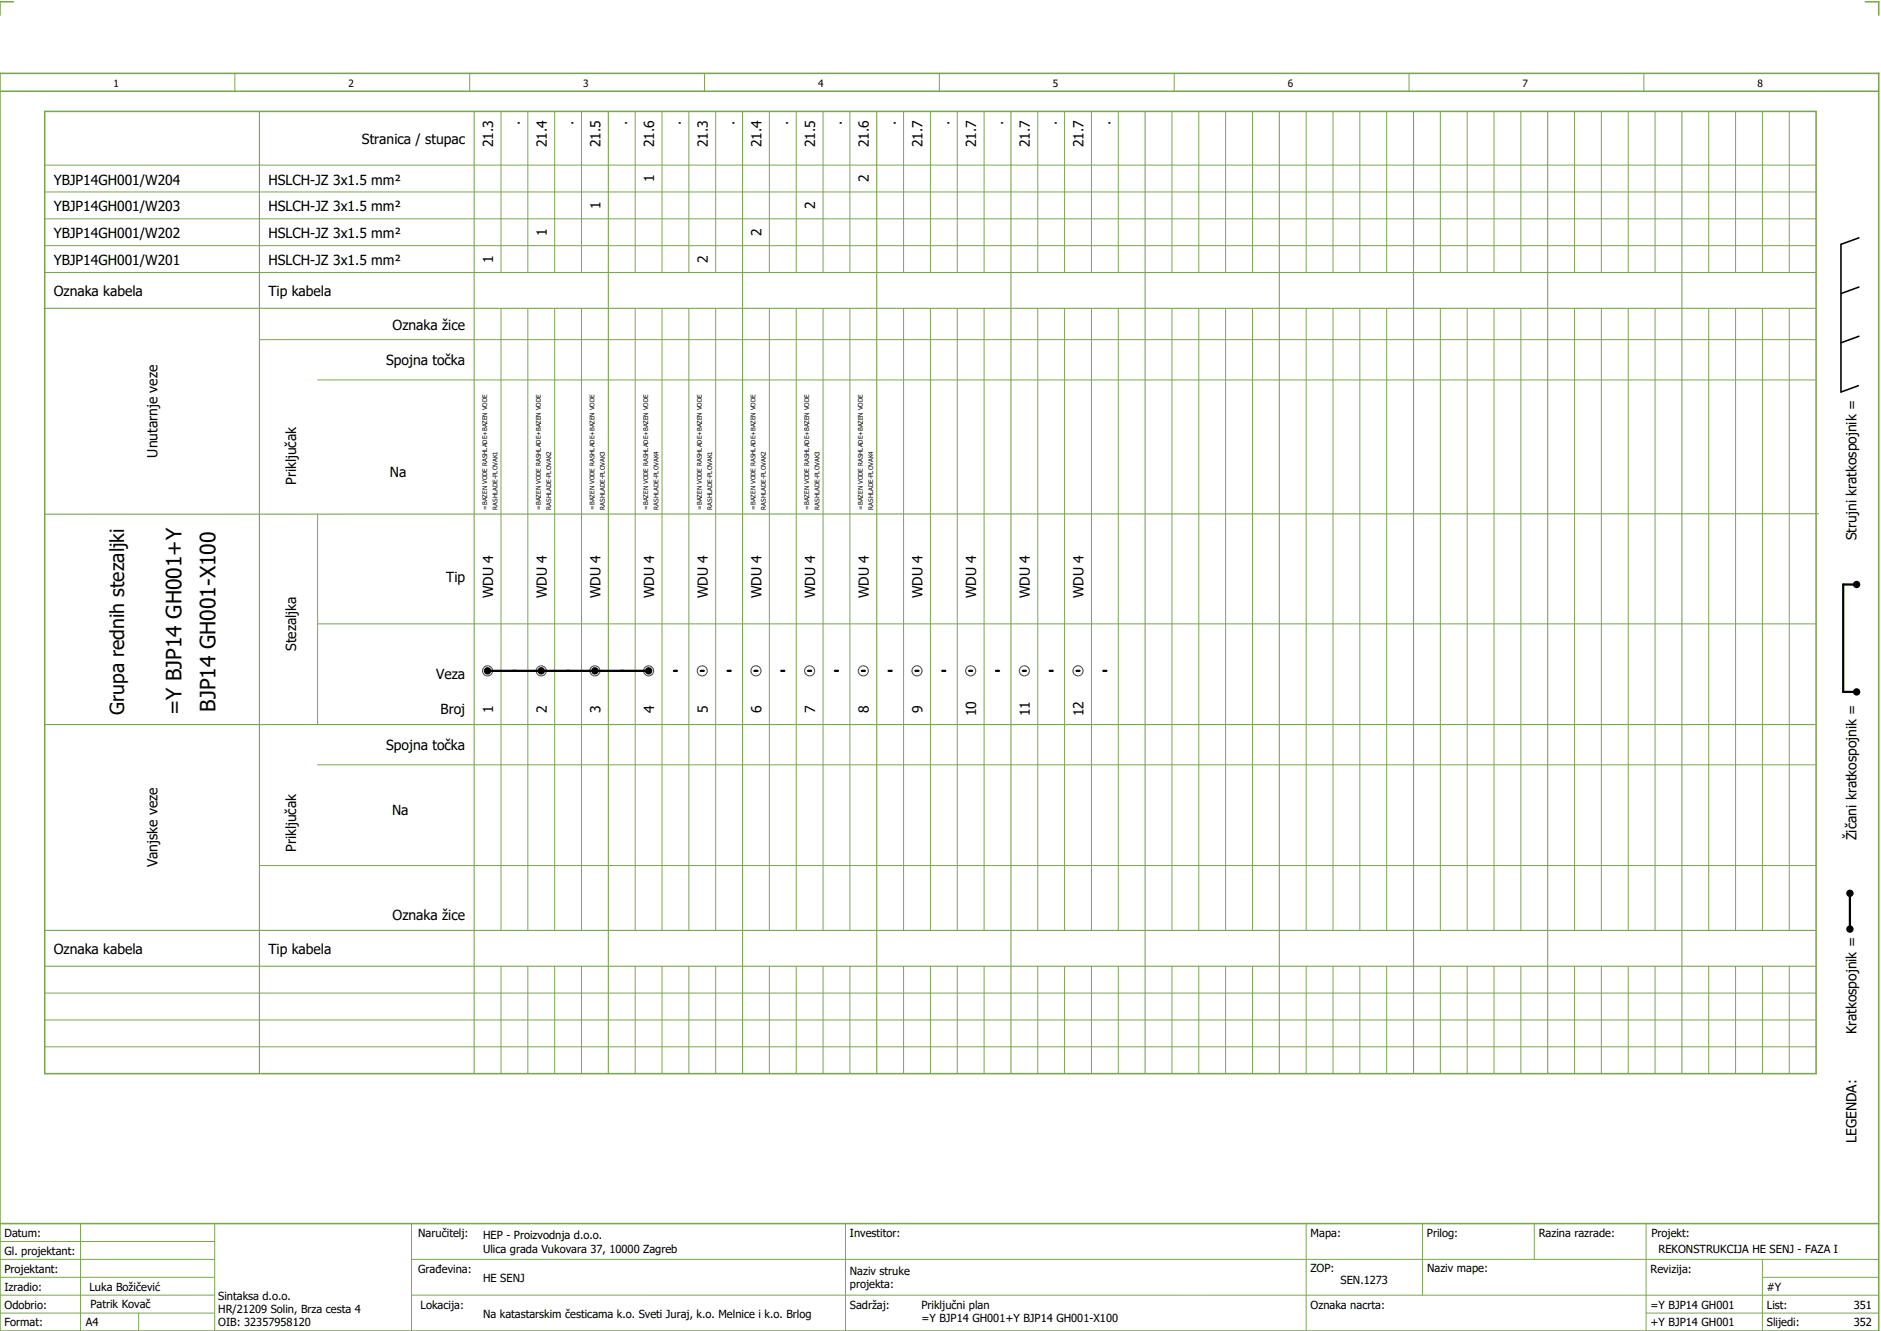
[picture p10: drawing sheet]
<svg xmlns="http://www.w3.org/2000/svg" width="421mm" height="297mm" viewBox="0 0 421 297" stroke-linecap="round" stroke-linejoin="round" font-family="sans-serif">
<path d="M0 16.4h420v281h-420zM3 .4h-3v3M417 .4h3v3M0 20.4h420M10 24.9h396v215h-396zM0 273.4h420" fill="none" stroke="#7ca552" stroke-width=".35"/>
<g fill="none" stroke="#7ca552" stroke-width=".22">
<path d="M52.5 16.4v4M105 16.4v4M157.5 16.4v4M210 16.4v4M262.5 16.4v4M315 16.4v4M367.5 16.4v4M10 36.9h396M112 24.9v36M118 24.9v36M124 24.9v36M130 24.9v36"/>
<path d="M142 24.9v36M148 24.9v36M154 24.9v36M160 24.9v36M172 24.9v36M178 24.9v36M184 24.9v36M190 24.9v36M202 24.9v36M208 24.9v36M214 24.9v36M220 24.9v36"/>
<path d="M232 24.9v36M238 24.9v36M244 24.9v36M250 24.9v36M262 24.9v36M268 24.9v36M274 24.9v36M280 24.9v36M292 24.9v36M298 24.9v36M304 24.9v36M310 24.9v36"/>
<path d="M322 24.9v36M328 24.9v36M334 24.9v36M340 24.9v36M352 24.9v36M358 24.9v36M364 24.9v36M370 24.9v36M382 24.9v36M388 24.9v36M394 24.9v36M400 24.9v36"/>
<path d="M10 48.9h396M10.1 42.9h395.9M10.1 54.9h395.9M58 75.9h348M112 68.9v139M118 68.9v139M124 68.9v139M130 68.9v139M142 68.9v139M148 68.9v139M154 68.9v139M160 68.9v139"/>
<path d="M172 68.9v139M178 68.9v139M184 68.9v139M190 68.9v139M202 68.9v139M208 68.9v139M214 68.9v139M220 68.9v139M232 68.9v139M238 68.9v139M244 68.9v139M250 68.9v139"/>
<path d="M262 68.9v139M268 68.9v139M274 68.9v139M280 68.9v139M292 68.9v139M298 68.9v139M304 68.9v139M310 68.9v139M322 68.9v139M328 68.9v139M334 68.9v139M340 68.9v139"/>
<path d="M352 68.9v139M358 68.9v139M364 68.9v139M370 68.9v139M382 68.9v139M388 68.9v139M394 68.9v139M400 68.9v139M71 84.9h335M71 114.9v47M71 139.4h335M71 170.9h335"/>
<path d="M58 193.4h348M112 215.9v24M118 215.9v24M124 215.9v24M130 215.9v24M142 215.9v24M148 215.9v24M154 215.9v24M160 215.9v24M172 215.9v24M178 215.9v24M184 215.9v24"/>
<path d="M190 215.9v24M202 215.9v24M208 215.9v24M214 215.9v24M220 215.9v24M232 215.9v24M238 215.9v24M244 215.9v24M250 215.9v24M262 215.9v24M268 215.9v24M274 215.9v24"/>
<path d="M280 215.9v24M292 215.9v24M298 215.9v24M304 215.9v24M310 215.9v24M322 215.9v24M328 215.9v24M334 215.9v24M340 215.9v24M352 215.9v24M358 215.9v24M364 215.9v24"/>
<path d="M370 215.9v24M382 215.9v24M388 215.9v24M394 215.9v24M400 215.9v24M10 233.9h396M10 227.9h396M10 221.9h396M0 277.4h48M18 273.4v24M48 273.4v24M92 273.4v24"/>
<path d="M189 273.4v24M292 273.4v23.8M318 273.4v16M343 273.4v8M368 273.4v23.8M0 281.4h48M0 285.4h47.8M0 293.4h47.8M31 293.4v4M47.8 289.4h-47.8M92 281.4h328M92 289.4h328"/>
<path d="M368 293.4h52M394 285.4h26M394 281.4v15.8"/>
</g>
<g fill="none" stroke="#7ca552" stroke-width=".25">
<path d="M58 24.9v215M106 24.9v215M136 24.9v215M166 24.9v215M196 24.9v215M226 24.9v215M256 24.9v215M286 24.9v215M316 24.9v215M346 24.9v215M376 24.9v215M9.9 68.9h396.1"/>
<path d="M10 60.9h396M406.5 114.8l-396.5 .1M10 161.9h396M10 207.9h396M10 215.9h396"/>
</g>
<path d="M415.6 53.1l-4 1.5v33l3.8-1.4M415.6 64.1l-4 1.5M415.6 75.1l-4 1.5" fill="none" stroke="#000" stroke-width=".35"/>
<g fill="none" stroke="#000" stroke-width=".5">
<path d="M415.1 130.6h-3v24h3M108.6 149.9h36.8M150.6 149.9h.8M156.6 149.9h.7M162.6 149.9h.7M168.6 149.9h.7M174.7 149.9h.6M180.7 149.9h.6M186.7 149.9h.7M192.6 149.9h.8M198.6 149.9h.8M204.6 149.9h.7"/>
<path d="M210.6 149.9h.7M216.6 149.9h.7M222.7 149.9h.6M228.7 149.9h.6M234.7 149.9h.7M240.6 149.9h.8M246.6 149.9h.8M413.6 199.6v8"/>
</g>
<g fill="#000">
<circle cx="415.1" cy="130.6" r=".82"/>
<circle cx="109" cy="149.9" r=".83"/>
<circle cx="121" cy="149.9" r=".83"/>
<circle cx="133" cy="149.9" r=".83"/>
<circle cx="145" cy="149.9" r=".83"/>
<circle cx="415.1" cy="154.6" r=".82"/>
<circle cx="413.6" cy="199.6" r=".82"/>
<circle cx="413.6" cy="207.6" r=".82"/>
</g>
<g fill="none" stroke="#00f" stroke-width=".25">
<circle cx="109" cy="149.9" r="1.13"/>
<circle cx="121" cy="149.9" r="1.13"/>
<circle cx="133" cy="149.9" r="1.13"/>
<circle cx="145" cy="149.9" r="1.13"/>
<circle cx="157" cy="149.9" r="1.13"/>
<circle cx="169" cy="149.9" r="1.13"/>
<circle cx="181" cy="149.9" r="1.13"/>
<circle cx="193" cy="149.9" r="1.13"/>
<circle cx="205" cy="149.9" r="1.13"/>
<circle cx="217" cy="149.9" r="1.13"/>
<circle cx="229" cy="149.9" r="1.13"/>
<circle cx="241" cy="149.9" r="1.13"/>
</g>
<g font-size="4.7">
<text x="40.6" y="159.8" transform="rotate(-90 40.6 159.8)">=Y BJP14 GH001+Y</text>
<text x="48.2" y="159" transform="rotate(-90 48.2 159)">BJP14 GH001-X100</text>
</g>
<text font-size="4.3" x="27.7" y="159.7" transform="rotate(-90 27.7 159.7)">Grupa rednih stezaljki</text>
<g font-size="3.1">
<text x="116.2" y="27.8" transform="rotate(-90 116.2 27.8)">.</text>
<text x="128.2" y="27.8" transform="rotate(-90 128.2 27.8)">.</text>
<text x="140.2" y="27.8" transform="rotate(-90 140.2 27.8)">.</text>
<text x="152.2" y="27.8" transform="rotate(-90 152.2 27.8)">.</text>
<text x="164.2" y="27.8" transform="rotate(-90 164.2 27.8)">.</text>
<text x="176.2" y="27.8" transform="rotate(-90 176.2 27.8)">.</text>
<text x="188.2" y="27.8" transform="rotate(-90 188.2 27.8)">.</text>
<text x="200.2" y="27.8" transform="rotate(-90 200.2 27.8)">.</text>
<text x="212.2" y="27.8" transform="rotate(-90 212.2 27.8)">.</text>
<text x="224.2" y="27.8" transform="rotate(-90 224.2 27.8)">.</text>
<text x="236.2" y="27.8" transform="rotate(-90 236.2 27.8)">.</text>
<text x="248.2" y="27.8" transform="rotate(-90 248.2 27.8)">.</text>
<text x="80.9" y="32.1">Stranica / stupac</text>
<text x="110.2" y="32.9" transform="rotate(-90 110.2 32.9)">21.3</text>
<text x="122.2" y="32.9" transform="rotate(-90 122.2 32.9)">21.4</text>
<text x="134.2" y="32.9" transform="rotate(-90 134.2 32.9)">21.5</text>
<text x="146.2" y="32.9" transform="rotate(-90 146.2 32.9)">21.6</text>
<text x="158.2" y="32.9" transform="rotate(-90 158.2 32.9)">21.3</text>
<text x="170.2" y="32.9" transform="rotate(-90 170.2 32.9)">21.4</text>
<text x="182.2" y="32.9" transform="rotate(-90 182.2 32.9)">21.5</text>
<text x="194.2" y="32.9" transform="rotate(-90 194.2 32.9)">21.6</text>
<text x="206.2" y="32.9" transform="rotate(-90 206.2 32.9)">21.7</text>
<text x="218.2" y="32.9" transform="rotate(-90 218.2 32.9)">21.7</text>
<text x="230.2" y="32.9" transform="rotate(-90 230.2 32.9)">21.7</text>
<text x="242.2" y="32.9" transform="rotate(-90 242.2 32.9)">21.7</text>
<text x="12" y="41.3">YBJP14GH001/W204</text>
<text x="60" y="41.3">HSLCH-JZ 3x1.5 mm²</text>
<text x="146.2" y="40.7" transform="rotate(-90 146.2 40.7)">1</text>
<text x="194.2" y="40.7" transform="rotate(-90 194.2 40.7)">2</text>
<text x="12" y="47.3">YBJP14GH001/W203</text>
<text x="60" y="47.3">HSLCH-JZ 3x1.5 mm²</text>
<text x="134.2" y="46.7" transform="rotate(-90 134.2 46.7)">1</text>
<text x="182.2" y="46.7" transform="rotate(-90 182.2 46.7)">2</text>
<text x="12" y="53.3">YBJP14GH001/W202</text>
<text x="60" y="53.3">HSLCH-JZ 3x1.5 mm²</text>
<text x="122.2" y="52.7" transform="rotate(-90 122.2 52.7)">1</text>
<text x="170.2" y="52.7" transform="rotate(-90 170.2 52.7)">2</text>
<text x="12" y="59.3">YBJP14GH001/W201</text>
<text x="60" y="59.3">HSLCH-JZ 3x1.5 mm²</text>
<text x="110.2" y="58.7" transform="rotate(-90 110.2 58.7)">1</text>
<text x="158.2" y="58.7" transform="rotate(-90 158.2 58.7)">2</text>
<text x="12" y="66.1">Oznaka kabela</text>
<text x="60" y="66.1">Tip kabela</text>
<text x="87.8" y="73.6">Oznaka žice</text>
<text x="86.3" y="81.6">Spojna točka</text>
<text x="35.2" y="102.2" transform="rotate(-90 35.2 102.2)">Unutarnje veze</text>
<text x="87.1" y="106.6">Na</text>
<text x="66.2" y="108.4" transform="rotate(-90 66.2 108.4)">Priključak</text>
<text x="415" y="120.7" transform="rotate(-90 415 120.7)">Strujni kratkospojnik =</text>
<text x="99.8" y="130.1">Tip</text>
<text x="110.2" y="133.7" transform="rotate(-90 110.2 133.7)">WDU 4</text>
<text x="122.2" y="133.7" transform="rotate(-90 122.2 133.7)">WDU 4</text>
<text x="134.2" y="133.7" transform="rotate(-90 134.2 133.7)">WDU 4</text>
<text x="146.2" y="133.7" transform="rotate(-90 146.2 133.7)">WDU 4</text>
<text x="158.2" y="133.7" transform="rotate(-90 158.2 133.7)">WDU 4</text>
<text x="170.2" y="133.7" transform="rotate(-90 170.2 133.7)">WDU 4</text>
<text x="182.2" y="133.7" transform="rotate(-90 182.2 133.7)">WDU 4</text>
<text x="194.2" y="133.7" transform="rotate(-90 194.2 133.7)">WDU 4</text>
<text x="206.2" y="133.7" transform="rotate(-90 206.2 133.7)">WDU 4</text>
<text x="218.2" y="133.7" transform="rotate(-90 218.2 133.7)">WDU 4</text>
<text x="230.2" y="133.7" transform="rotate(-90 230.2 133.7)">WDU 4</text>
<text x="242.2" y="133.7" transform="rotate(-90 242.2 133.7)">WDU 4</text>
<text x="66.2" y="145.5" transform="rotate(-90 66.2 145.5)">Stezaljka</text>
<text x="97.5" y="151.6">Veza</text>
<text x="98.5" y="159.6">Broj</text>
<text x="110.2" y="159.2" transform="rotate(-90 110.2 159.2)">1</text>
<text x="122.2" y="159.2" transform="rotate(-90 122.2 159.2)">2</text>
<text x="134.2" y="159.2" transform="rotate(-90 134.2 159.2)">3</text>
<text x="146.2" y="159.2" transform="rotate(-90 146.2 159.2)">4</text>
<text x="158.2" y="159.2" transform="rotate(-90 158.2 159.2)">5</text>
<text x="170.2" y="159.2" transform="rotate(-90 170.2 159.2)">6</text>
<text x="182.2" y="159.2" transform="rotate(-90 182.2 159.2)">7</text>
<text x="194.2" y="159.2" transform="rotate(-90 194.2 159.2)">8</text>
<text x="206.2" y="159.2" transform="rotate(-90 206.2 159.2)">9</text>
<text x="218.2" y="160.1" transform="rotate(-90 218.2 160.1)">10</text>
<text x="230.2" y="160.1" transform="rotate(-90 230.2 160.1)">11</text>
<text x="242.2" y="160.1" transform="rotate(-90 242.2 160.1)">12</text>
<text x="86.3" y="167.6">Spojna točka</text>
<text x="87.6" y="182.1">Na</text>
<text x="66.2" y="190.4" transform="rotate(-90 66.2 190.4)">Priključak</text>
<text x="415" y="187.8" transform="rotate(-90 415 187.8)">Žičani kratkospojnik =</text>
<text x="35.2" y="193.8" transform="rotate(-90 35.2 193.8)">Vanjske veze</text>
<text x="87.8" y="205.6">Oznaka žice</text>
<text x="12" y="213.1">Oznaka kabela</text>
<text x="60" y="213.1">Tip kabela</text>
<text x="415" y="231.1" transform="rotate(-90 415 231.1)">Kratkospojnik =</text>
<text x="415" y="255.4" transform="rotate(-90 415 255.4)">LEGENDA:</text>
</g>
<g font-size="2.5">
<text x="1" y="276.4">Datum:</text>
<text x="1" y="280.4">Gl. projektant:</text>
<text x="93.5" y="276.4">Naručitelj:</text>
<text x="108" y="276.9">HEP - Proizvodnja d.o.o.</text>
<text x="108" y="279.9">Ulica grada Vukovara 37, 10000 Zagreb</text>
<text x="190" y="276.4">Investitor:</text>
<text x="293" y="276.4">Mapa:</text>
<text x="319" y="276.4">Prilog:</text>
<text x="344" y="276.4">Razina razrade:</text>
<text x="369.2" y="276.3">Projekt:</text>
<text x="370.8" y="279.9">REKONSTRUKCIJA HE SENJ - FAZA I</text>
<text x="1" y="284.4">Projektant:</text>
<text x="93.5" y="284.4">Građevina:</text>
<text x="108" y="286.4">HE SENJ</text>
<text x="190" y="284.9">Naziv struke</text>
<text x="190" y="287.9">projekta:</text>
<text x="293" y="284.3">ZOP:</text>
<text x="299.7" y="286.9">SEN.1273</text>
<text x="319" y="284.3">Naziv mape:</text>
<text x="369" y="284.4">Revizija:</text>
<text x="1" y="288.4">Izradio:</text>
<text x="1" y="292.4">Odobrio:</text>
<text x="20" y="288.4">Luka Božičević</text>
<text x="20.2" y="292.3">Patrik Kovač</text>
<text x="48.8" y="290.4">Sintaksa d.o.o.</text>
<text x="48.8" y="293.4">HR/21209 Solin, Brza cesta 4</text>
<text x="94" y="292.4">Lokacija:</text>
<text x="190" y="292.4">Sadržaj:</text>
<text x="206" y="292.4">Priključni plan</text>
<text x="293" y="292.4">Oznaka nacrta:</text>
<text x="369" y="292.4">=Y BJP14 GH001</text>
<text x="395" y="292.4">List:</text>
<text x="395" y="288.4">#Y</text>
<text x="414.4" y="292.4">351</text>
<text x="1" y="296.4">Format:</text>
<text x="19.2" y="296.4">A4</text>
<text x="48.8" y="296.4">OIB: 32357958120</text>
<text x="108" y="294.4">Na katastarskim česticama k.o. Sveti Juraj, k.o. Melnice i k.o. Brlog</text>
<text x="206" y="295.4">=Y BJP14 GH001+Y BJP14 GH001-X100</text>
<text x="369" y="296.4">+Y BJP14 GH001</text>
<text x="395" y="296.4">Slijedi:</text>
<text x="414.4" y="296.4">352</text>
</g>
<g font-size="2.2">
<text x="25.4" y="19.4">1</text>
<text x="77.9" y="19.4">2</text>
<text x="130.4" y="19.4">3</text>
<text x="182.9" y="19.4">4</text>
<text x="235.4" y="19.4">5</text>
<text x="287.9" y="19.4">6</text>
<text x="340.4" y="19.4">7</text>
<text x="392.9" y="19.4">8</text>
</g>
<g font-size="1.4">
<text x="108.9" y="113.9" transform="rotate(-90 108.9 113.9)">=BAZEN VODE RASHLADE+BAZEN VODE</text>
<text x="111.2" y="113.9" transform="rotate(-90 111.2 113.9)">RASHLADE-PLOVAK1</text>
<text x="120.9" y="113.9" transform="rotate(-90 120.9 113.9)">=BAZEN VODE RASHLADE+BAZEN VODE</text>
<text x="123.2" y="113.9" transform="rotate(-90 123.2 113.9)">RASHLADE-PLOVAK2</text>
<text x="132.9" y="113.9" transform="rotate(-90 132.9 113.9)">=BAZEN VODE RASHLADE+BAZEN VODE</text>
<text x="135.2" y="113.9" transform="rotate(-90 135.2 113.9)">RASHLADE-PLOVAK3</text>
<text x="144.9" y="113.9" transform="rotate(-90 144.9 113.9)">=BAZEN VODE RASHLADE+BAZEN VODE</text>
<text x="147.2" y="113.9" transform="rotate(-90 147.2 113.9)">RASHLADE-PLOVAK4</text>
<text x="156.9" y="113.9" transform="rotate(-90 156.9 113.9)">=BAZEN VODE RASHLADE+BAZEN VODE</text>
<text x="159.2" y="113.9" transform="rotate(-90 159.2 113.9)">RASHLADE-PLOVAK1</text>
<text x="168.9" y="113.9" transform="rotate(-90 168.9 113.9)">=BAZEN VODE RASHLADE+BAZEN VODE</text>
<text x="171.2" y="113.9" transform="rotate(-90 171.2 113.9)">RASHLADE-PLOVAK2</text>
<text x="180.9" y="113.9" transform="rotate(-90 180.9 113.9)">=BAZEN VODE RASHLADE+BAZEN VODE</text>
<text x="183.2" y="113.9" transform="rotate(-90 183.2 113.9)">RASHLADE-PLOVAK3</text>
<text x="192.9" y="113.9" transform="rotate(-90 192.9 113.9)">=BAZEN VODE RASHLADE+BAZEN VODE</text>
<text x="195.2" y="113.9" transform="rotate(-90 195.2 113.9)">RASHLADE-PLOVAK4</text>
</g>
</svg>
